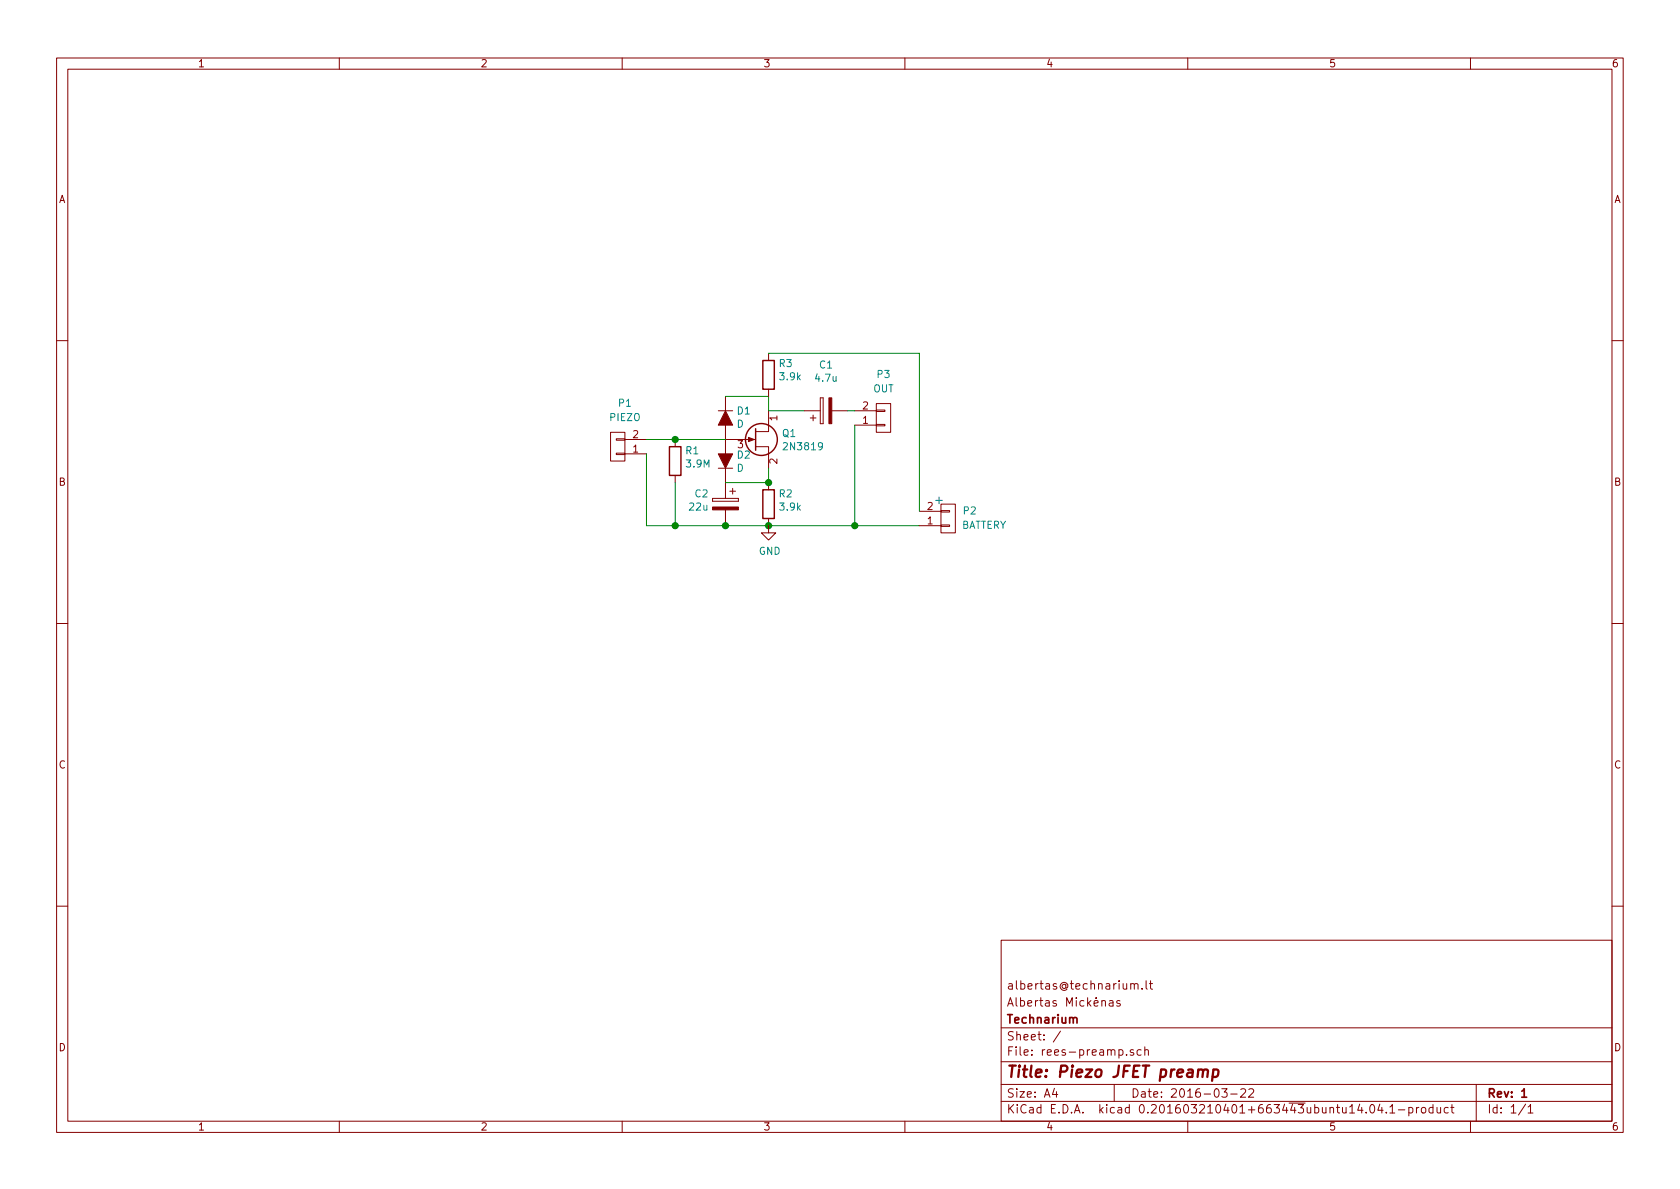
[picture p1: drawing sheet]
<svg xmlns="http://www.w3.org/2000/svg" width="297mm" height="210mm" viewBox="0 0 297 210" stroke-linecap="round" stroke-linejoin="round" font-family="sans-serif">
<g fill="none" stroke="#840000" stroke-width=".18">
<path d="M10 10.3h277v189.9h-277zM12 12.2h273v186.1h-273zM60 10.3v1.9M110 10.3v1.9M160 10.3v1.9M210 10.3v1.9M260 10.3v1.9M10 60.2h2M107.9 76.4h2.6v5.1h-2.6zM109 77.6h1.5v.2h-1.5zM110.5 77.7h3.8M119.4 77.7v1.3"/>
<path d="M127 72.6h2.5M128.3 77.7h5.3M128.3 70.1v2.5M128.3 75.2v5.1M133.6 79h2.3v3.8M135.9 72.6v3.7h-2.3M135.9 62.5v1.2M135.9 68.8v1.3M142.2 72.6h2.8M143.3 73.9h1zM143.8 73.4v1zM145 74.9h.5z"/>
<path d="M145 70.4v4.5zM145 70.4h.5zM145.5 70.4v4.5zM147.1 72.6h2.8M151.1 72.6h3.8M151.1 75.2h3.8M154.9 72.5h1.6v.3h-1.6zM154.9 75.1h1.6v.2h-1.6zM154.9 71.4h2.6v5h-2.6zM285 60.2h2M109 80.1h1.5v.3h-1.5zM110.5 80.3h3.8"/>
<path d="M119.4 84.1v1.2M126 88.6h4.6zM126 88.1h4.6zM126 88.1v.5zM127 82.8h2.5M128.3 82.8v5.3M128.3 90.2v2.8M129 86.9h1zM129.5 86.4v1zM130.6 88.1v.5zM135.9 91.7v2.5h1.3l-1.3 1.3-1.3-1.3h1.3M135.9 85.3v1.3"/>
<path d="M162.6 93h3.8M162.6 90.4h3.8M166.4 90.3h1.5v.2h-1.5zM166.4 92.8h1.5v.3h-1.5zM166.4 89.1h2.5v5.1h-2.5zM10 110.3h2M285 110.3h2M10 160.2h2M177 166.3h108v32h-108zM194.8 177.1l.2-.2 .4 .1 .1 .9M194.8 176.9v1M196.2 177h.5l.1 .9"/>
<path d="M196.8 177.3l-.5 .1-.2 .2 .2 .3 .5-.1M198 177a.37 .37 0 0 0-.6 .1l.1 .3 .5 .1 .1 .1-.2 .3-.5-.1M199.9 174.1l.2-.2 .4 .1 .1 .9M200.6 174.1a.36 .36 0 0 1 .3-.2 .36 .36 0 0 1 .3 .2v.8M201.9 174.8v.1M202.6 173.4v1.3l.2 .2M203.2 173.9h.6M203.4 173.4v1.3l.4 .2M285 160.2h2M60 198.3v1.9M110 198.3v1.9M160 198.3v1.9"/>
<path d="M177 194.8h108M177 191.8h108M177 187.8h108M177 181.8h108M186.4 192.5l-.3 1h.9M186.8 193v1M187.5 182.3l-1.3 2M197 191.8v3M199.2 186.5v.1M200.4 185.7a.37 .37 0 0 0-.6 .1l.1 .2 .5 .2 .1 .1-.2 .3-.5-.1M201.8 185.7l-.5-.1-.3 .3 .1 .6 .2 .1 .5-.1M202.4 185.7l.2-.1 .4 .1v.9"/>
<path d="M202.4 185.1v1.5M210 198.3v1.9M216 192.5h1l-.5 .6 .4 .1v.7l-.2 .1-.7-.1M217.6 193.5h1.1M219.4 192.7l.2-.2h.4l.2 .5-.9 1h.9M220.8 192.7l.2-.2h.4l.3 .5-1 1h1M242.3 195.5l.2-.2a.81 .81 0 0 1 .6 .6 .81 .81 0 0 1-.3 .8l-.1 .1a.79 .79 0 0 1-.4-1.3zM244 195.2l-.4 1.1h1M244.3 195.8v1M245.1 196.7v.1M245.7 195.8l.5-.5v1.5M245.7 196.8h.9"/>
<path d="M247.2 196.3h1.2M249.1 195.9l.4-.1 .3 .3-.1 .6h-.6M249.1 195.8v1.5M250.4 195.8v1M250.9 195.8l-.5 .3M251.4 196l.2-.2 .4 .2 .1 .5-.1 .2-.4 .1-.2-.1zM253.4 195.9l-.5-.1-.2 .3v.6l.2 .1 .5-.1M253.4 195.3v1.5M254.1 195.8l.1 .9 .3 .1 .2-.1M254.7 195.8v1M256.1 195.9l-.5-.1-.3 .3 .1 .6 .2 .1 .5-.1M256.5 195.8h.6"/>
<path d="M256.7 195.3v1.3l.4 .2M260 198.3v1.9M261 191.8v6.5M269.7 195.2l-1.2 2M270.2 195.8l.4-.5v1.5M270.2 196.8h.8"/>
</g>
<path d="M269.1 194h.8" fill="none" stroke="#840000" stroke-width=".3"/>
<path d="M211.9 189.3a.52 .52 0 0 1 .8 .1l-.1 1M212.7 189.4a.52 .52 0 0 1 .8-.2v1.2M214.6 189.2a.65 .65 0 0 1 .8 .1l-.1 1a.67 .67 0 0 1-.9 0M214.6 189.1l-.3 2" fill="none" stroke="#840000" stroke-width=".41"/>
<g fill="none" stroke="#840000" stroke-width=".25">
<path d="M118.4 79h2v5.1h-2zM133.6 75.8v3.8M134.9 63.7h2v5.1h-2zM134.9 86.6h2v5.1h-2z"/>
<circle cx="134.6" cy="77.7" r="2.82"/>
</g>
<g fill="#840000" stroke="#840000" stroke-width=".18">
<path d="M132.3 77.3l1 .4-1 .4z"/>
<path d="M128.3 72.6l1.2 2.6h-2.5z"/>
<path d="M127 80.3h2.5l-1.2 2.5z"/>
<path d="M126 89.7h4.6v.5h-4.6z"/>
<path d="M146.6 70.4h.5v4.5h-.5z"/>
</g>
<path d="M114.3 77.7h14M128.3 70.1h7.6v2.5h6.3M135.9 62.5h26.7v27.9M149.9 72.6h1.2M151.1 75.2v17.8M114.3 80.3v12.7h48.3M119.4 85.3v7.7M135.9 82.8v2.5h-7.6" fill="none" stroke="#008400" stroke-width=".18"/>
<g fill="#008400" stroke="#008400" stroke-width=".25">
<circle cx="135.9" cy="85.3" r=".51"/>
<circle cx="128.3" cy="93" r=".51"/>
<circle cx="119.4" cy="77.7" r=".51"/>
<circle cx="119.4" cy="93" r=".51"/>
<circle cx="135.9" cy="93" r=".51"/>
<circle cx="151.1" cy="93" r=".51"/>
</g>
<text font-size="2.8" fill="#840000" x="178" y="190.5">Title: Piezo JFET preamp</text>
<text font-size="2.1" fill="#0000c2" x="165.1" y="89.1">+</text>
<g font-size="2.1" fill="#840000">
<text x="178" y="178">Albertas Micknas</text>
<text x="178" y="175">albertas@technarium.lt</text>
<text x="178" y="184">Sheet: /</text>
<text x="178" y="181">Technarium</text>
<text x="178" y="186.7">File: rees-preamp.sch</text>
<text x="178" y="196.9">KiCad E.D.A. kicad 0.201603210401+663443ubuntu14.04.1-product</text>
<text x="178" y="194.1">Size: A4</text>
<text x="200" y="194.1">Date: 2016-03-22</text>
<text x="263" y="194.1">Rev: 1</text>
<text x="263" y="196.9">Id: 1/1</text>
</g>
<g font-size="1.8" fill="#840000">
<text x="35" y="11.9">1</text>
<text x="85" y="11.9">2</text>
<text x="135" y="11.9">3</text>
<text x="185" y="11.9">4</text>
<text x="235" y="11.9">5</text>
<text x="285" y="11.9">6</text>
<text x="10.4" y="35.9">A</text>
<text x="285.4" y="35.9">A</text>
<text x="111.9" y="77.5">2</text>
<text x="137.4" y="74.4" transform="rotate(-90 137.4 74.4)">1</text>
<text x="152.6" y="74.9">1</text>
<text x="152.6" y="72.4">2</text>
<text x="111.9" y="80">1</text>
<text x="130.5" y="79.2">3</text>
<text x="137.4" y="82" transform="rotate(-90 137.4 82)">2</text>
<text x="10.4" y="85.9">B</text>
<text x="285.4" y="85.9">B</text>
<text x="164" y="92.7">1</text>
<text x="164" y="90.2">2</text>
<text x="10.4" y="135.9">C</text>
<text x="285.4" y="135.9">C</text>
<text x="10.4" y="185.9">D</text>
<text x="285.4" y="185.9">D</text>
<text x="35" y="199.9">1</text>
<text x="85" y="199.9">2</text>
<text x="135" y="199.9">3</text>
<text x="185" y="199.9">4</text>
<text x="235" y="199.9">5</text>
<text x="285" y="199.9">6</text>
</g>
<g font-size="1.8" fill="#008484">
<text x="137.8" y="64.9">R3</text>
<text x="144.9" y="65.1">C1</text>
<text x="109.4" y="71.9">P1</text>
<text x="138" y="67.2">3.9k</text>
<text x="144.3" y="67.5">4.7u</text>
<text x="154.4" y="69.4">OUT</text>
<text x="155.1" y="66.8">P3</text>
<text x="107.8" y="74.4">PIEZO</text>
<text x="130.3" y="75.6">D</text>
<text x="130.4" y="73.3">D1</text>
<text x="138.4" y="77.3">Q1</text>
<text x="121.3" y="80.3">R1</text>
<text x="121.4" y="82.6">3.9M</text>
<text x="130.3" y="83.4">D</text>
<text x="130.4" y="81.1">D2</text>
<text x="138.9" y="79.6">2N3819</text>
<text x="122.9" y="87.9">C2</text>
<text x="137.8" y="87.9">R2</text>
<text x="121.9" y="90.3">22u</text>
<text x="138" y="90.3">3.9k</text>
<text x="169.8" y="93.5">BATTERY</text>
<text x="170.4" y="91">P2</text>
<text x="134.1" y="98.1">GND</text>
</g>
</svg>
